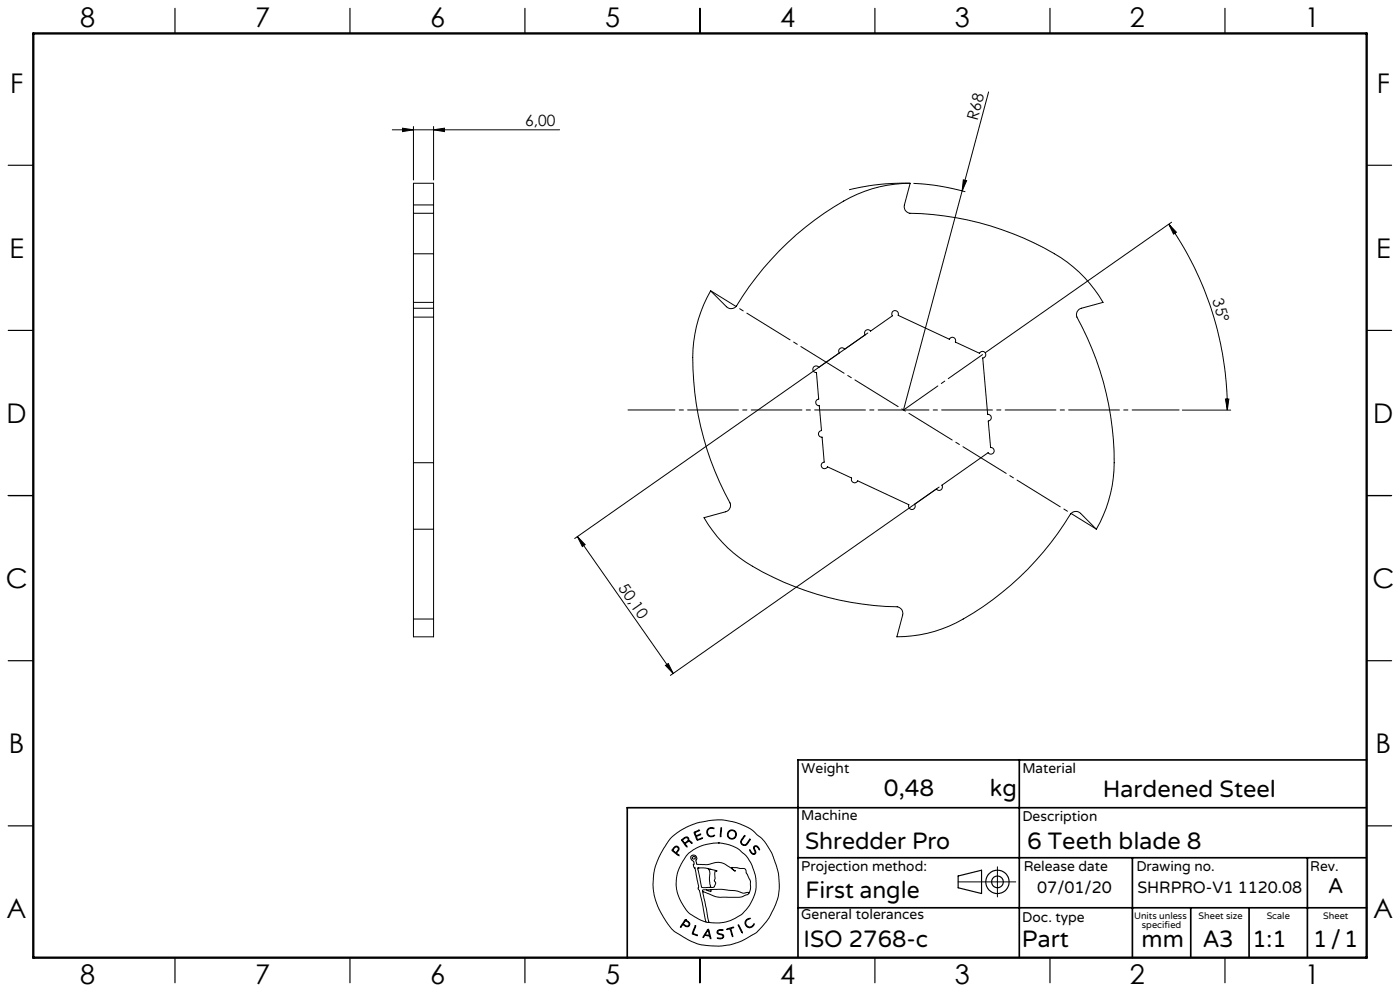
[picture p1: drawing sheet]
<svg xmlns="http://www.w3.org/2000/svg" width="420mm" height="297mm" viewBox="0 0 420 297" stroke-linecap="round" stroke-linejoin="round" font-family="sans-serif">
<g fill="none" stroke="#000" stroke-width=".3">
<path d="M117.7 38.9h50.2M120.8 38.4l3.2 .5-3.2 .5zM124 37.9v16M130.1 38.9l3.3-.5v1zM130.1 37.9v16M296.6 27.5l-25.6 95.4M273 54.9l-8.6 .3-3.6 .5-6.1 1.2M274 55l7.3 .7 8.3 1.8M289 53.9l1 .2-1.4 3.1zM124 76.1v14.5M124 63.9v12.2M124 61.4v2.5"/>
<path d="M124 61.4v-6.5h6.1v6.5M124 76.1h6.1M124 63.9h6.1M124 61.4h6.1M130.1 76.1v14.5M130.1 63.9v12.2M130.1 61.4v2.5M350.6 67.2l2.3 2.4-.8 .6zM350.6 67.2a96.7 96.7 0 0 1 17.6 55.7M351.5 66.6l-55.9 39.1M124 95v43.7M124 92.4v2.6"/>
<path d="M124 90.6v1.8M124 95h6.1M124 90.6h6.1M124 92.4h6.1M130.1 95v43.7M130.1 92.4v2.6M130.1 90.6v1.8M213.2 87.2l4.7 4.7a2.01 2.01 0 0 0 3-.1 88.4 88.4 0 0 1 36.4-33.6 39.5 39.5 0 0 1 15.8-3.3l-1.8 6.5a1.99 1.99 0 0 0 1.6 2.5 87.8 87.8 0 0 1 47.3 14.7 39.7 39.7 0 0 1 10.7 12l-6.5 1.8a1.98 1.98 0 0 0-1.3 2.6 88.2 88.2 0 0 1 10.9 48.3 40 40 0 0 1-5.1 15.3l-4.7-4.8a2.05 2.05 0 0 0-3 .2 88 88 0 0 1-36.4 33.6 39.5 39.5 0 0 1-15.7 3.2l1.7-6.4a1.99 1.99 0 0 0-1.6-2.5 87.8 87.8 0 0 1-47.3-14.7 39.7 39.7 0 0 1-10.7-12.1l6.5-1.7a1.98 1.98 0 0 0 1.3-2.7 88.2 88.2 0 0 1-10.9-48.2 40 40 0 0 1 5.1-15.3zM260.3 99.8l-87.9 61.6M251.8 105.8a.99 .99 0 0 1 .2-1.4 .99 .99 0 0 1 1.4 .3l6.1-4.3a.99 .99 0 0 1 .3-1.4 .99 .99 0 0 1 1.4 .2l6.5-4.6a1.01 1.01 0 0 1 .8-1.5 1.01 1.01 0 0 1 1 1.4l15.3 7.2a.99 .99 0 0 1 1.3-.5 .99 .99 0 0 1 .5 1.3l7.2 3.4a1 1 0 0 1 1.8-.2 1 1 0 0 1-.8 1.6l1.5 16.9a1.01 1.01 0 0 1 1.1 .9 1.01 1.01 0 0 1-.9 1.1l.7 7.9a1 1 0 0 1 1 1.4 1 1 0 0 1-1.8 .2l-13.8 9.7a1 1 0 0 1-.3 1.4 1 1 0 0 1-1.4-.3l-6.5 4.6a1.01 1.01 0 0 1-.7 1.6 1.01 1.01 0 0 1-1-1.4l-15.4-7.2a1.01 1.01 0 0 1-1.3 .5 1.01 1.01 0 0 1-.5-1.3l-7.3-3.4a.99 .99 0 0 1-1.7 .2 .99 .99 0 0 1 .8-1.6l-.7-7.5a.99 .99 0 0 1-1.1-.9 .99 .99 0 0 1 1-1.1l-.7-7.4a1.01 1.01 0 0 1-1.1-.9 1.01 1.01 0 0 1 .9-1.1l-.7-7.9a.99 .99 0 0 1-1-1.4 .99 .99 0 0 1 1.7-.2M367.6 119.6h1.1l-.5 3.3zM124 138.7v19.9"/>
<path d="M124 138.7h6.1M130.1 138.7v19.9M354.7 122.9h14.5M124 158.6v26.9M124 158.6h6.1M130.1 158.6v26.9M281.7 146l-80.6 56.4M173.2 160.8l28.8 41.1M173.2 160.8l2.3 2.4-.8 .6zM124 185.5v5.3h6.1v-5.3M124 185.5h6.1M199.6 199.4l.9-.5 1.5 3z"/>
<path d="M201.3 251.1l2.8-2.2 4.5-2.1 4.8-1 3.2-.1 3.7 .7 3.3 1.2 2 1.1 2.8 2.4 1.5 1.8 1.8 3.2 1.8 5.3 .3 3.5-.2 3-.8 2.8-1.7 3.7-1.8 2.5a16.5 16.5 0 0 1-6.7 5l-3.3 1.2-2.9 .4h-3.4l-2.9-.4-3.7-1.5-3.8-2.3-1.1-.9-1.2-1.6-2.3-3.7-1.2-2.8-.6-2.2-.3-3.1 .3-3.5 .9-3.2 2-4zM202 254.1l.7-.5 .6 .1 .4 .6-.1 .6a.64 .64 0 0 0-.3 1.1l.4 .5-1.7-1.2a.52 .52 0 0 1-.4-.5 .52 .52 0 0 1 .4-.6zM202.4 254l.4-.2 .5 .1 .2 .5-.2 .4a.73 .73 0 0 1-.7 .6 .73 .73 0 0 1-.7-.7zM204.5 251.6l1.1-.7h.6l.4 .3 .1 .8 .6 .2 .3 .5-.8-.5-.6 .2a.61 .61 0 0 0-.6 .5 .61 .61 0 0 0 .5 .7l-.1 .3-1.5-2zM204.8 251.7l.8-.6h.6l.2 .6-.5 .6a.52 .52 0 0 1-.6 .3 .52 .52 0 0 1-.4-.5zM208.2 249.4l1.7-.6-1 .5a.57 .57 0 0 0-.2 .9 .57 .57 0 0 0 .9 0l.6-.2-.8 .5a.46 .46 0 0 0-.5 .4 .46 .46 0 0 0 .3 .5l.1 .2 1.5-.5-1.7 .7zM212.3 248.5l.8-.5 1 .2 .1 .2-.9-.2-.7 .3-.3 .5v.7l.1 .4 .6 .4 1.3-.2a.53 .53 0 0 1-.3 .5 .53 .53 0 0 1-.5 0l-.9-.2-.4-.4-.2-1zM215.5 252.6l2.7 .4 3 1.2 2.3 1.9 .9 1.2 1.3 2.2 1.1 3.8-.1 3.5-.8 2.5a11.7 11.7 0 0 1-8.9 7.2l-2.6 .1-1.7-.2M215.5 252.6l-4.1 .6-3.4 1.5-2.1 1.8-2.1 3.5-.5 1.4-.4 2 .1 3 .9 2.9 2 3.4a9.1 9.1 0 0 0 4 2.9l1.9 .8M215.5 252.6h.1M216.3 248.1h.2v.6l-.2 1.9-.2 .2zM223.3 250.5l.1-.1 .1 .2-1.1 1.6 .2 .7 .7 .3a3.3 3.3 0 0 0 1.7-1.7v.2l-1 1.5-.4 .2-.7-.1-.6-.5-.1-.6z"/>
<path d="M224.9 254.7l.7 .9 .5 .3 .4-.3-.4-1.4 .2-.6h.9l.7 1-.1 .1-.9-1-.5 .1-.1 .4 .5 1.4-.6 .5-.9-.5zM299.2 259.8v9M205.6 275.6l-1.4 2-.1 .2h.2a.69 .69 0 0 1 .6-.6 .69 .69 0 0 1 .8 .4l.9 .1 .3-.9-1.3-1.2M205.6 275.6h.1M205.6 275.9l-.3 .5M205.7 275.9l1 .9-.1 .6-.6 .1a.7 .7 0 0 1-.9-.9l.2-.2M205.7 275.9h.1M208.5 277.5l.2-.1v.2l-.5 1.4a.56 .56 0 0 0-.2 .7 .56 .56 0 0 0 .7 .3l.5 .4-1.6-.6zM209.3 260.2l2.3-.1 3.1 .8 .4 .3a.35 .35 0 0 0-.5-.2 .35 .35 0 0 0-.1 .5v1.8l-.2 .7 .4 .8-.4 1-.5 .2h-2.6a.85 .85 0 0 1-.8-.2 .85 .85 0 0 1-.1-.9zM209.4 260.1h.1M210.8 267.2l1.9 9.2M210.8 267.2l3.7 1.5 1.3 .2h6.3l2.1-.8 .4-.3"/>
<path d="M211.8 276.4h.9M211.9 266.7h-1.1v.5M212.1 260.2a2.12 2.12 0 0 1 .8 2.7v1.9l.3 .9-.3 .2M212.3 278.6l.1-.1a4.3 4.3 0 0 1 .9 2.6v.2h-.2a.74 .74 0 0 0-.8-.8l-.2-.1a.82 .82 0 0 0-1.1 .6l-.1-.3zM212.3 278.9l.4 .9a.4 .4 0 0 1-.1 .6 .4 .4 0 0 1-.6-.2l-.4-.1zM212.4 278.9h.1M212.7 276.4h.1M213 260.6h.1M213.3 266.6l3.2-.1 4.2 .4 2.3 .8 1.1-.2a.3 .3 0 0 1 .4-.1 .3 .3 0 0 1 .1 .4M213.3 266.6v.6l-1.4-.5M213.3 266.6l-1.4 .1M215.3 278.9l.6-.3 1 .1v.2h-1.4l-.2 .6 .3 .2 1.4 .5 .1 .5-.2 .4-.6 .3-1.1-.2h1.1l.6-.5-.3-.5-1.4-.5-.1-.4z"/>
<path d="M218 278.4l2.1-.5-.8 .4 .5 2.4-.8-2.3-.8 .2zM221.5 277.2l1.2 2.2v.2zM221.5 277.1h.1M224 275.6l.7-.4 .3 .1-.8 .4-.4 .6v.6l.5 .7 .9 .2 .9-.9a.41 .41 0 0 1 .1 .5 .41 .41 0 0 1-.4 .2l-1 .5-.9-.5-.4-1.1zM224.6 267.8l.5-1.4v-2.3l-1.7-3.8-3.9-.3 .3 .5 .8 .6h-.1l-3.1-2.2-1.7-.5-3.6 .7-3-.1-.3-.9 .3-.8-.3-.7-.6-.3-.7 .1-.3 .4v.4l1 1.1-.1 1.4 .4 .5 1.1 5.4-.2 .8 .4 .4 .3 1.1 1.7 8.5M287.4 264.3h17.3"/>
<circle cx="208.1" cy="257.1" r=".44"/>
<circle cx="219.5" cy="250.1" r="1.17"/>
<circle cx="219.6" cy="250.1" r="1.38"/>
</g>
<g fill="none" stroke="#000" stroke-width=".35">
<path d="M52.5 2.5v7.5M105 2.5v7.5M157.5 2.5v7.5M210 2.5v7.5M262.5 2.5v7.5M315 2.5v7.5M367.5 2.5v7.5M2.5 49.5h7.5M410 49.5h7.5M2.5 99h7.5M410 99h7.5M2.5 148.5h7.5"/>
<path d="M410 148.5h7.5M2.5 198h7.5M410 198h7.5M2.5 247.5h7.5M410 247.5h7.5M287.4 262.5l7.1-1.7v7l-7.1-1.7zM52.5 287v7.5M105 287v7.5M157.5 287v7.5M210 287v7.5M262.5 287v7.5M315 287v7.5"/>
<path d="M367.5 287v7.5"/>
<circle cx="299.2" cy="264.3" r="3.5"/>
<circle cx="299.2" cy="264.3" r="1.75"/>
</g>
<path d="M188.4 122.9h165.3" fill="none" stroke="#000" stroke-width=".3" stroke-dasharray="15.2 1.3 1.3 1.3" stroke-dashoffset="1.2"/>
<path d="M213.2 87.2l115.7 71.4" fill="none" stroke="#000" stroke-width=".3" stroke-dasharray="15.2 1.3 1.3 1.3" stroke-dashoffset="6.3"/>
<path d="M294.8 106.3l-23.7 16.6" fill="none" stroke="#000" stroke-width=".3" stroke-dasharray="15.2 1.3 1.3 1.3" stroke-dashoffset="2.7"/>
<path d="M305.8 227.7v59.2M410 227.7h-170.6v59.2M239.4 257.1h170.3M339.7 257.1v29.9M392.2 257.1v29.8M409.7 242.1h-221.5v45M239.4 272.1h170.6M357.2 272.1v14.8M374.7 272.1v14.8" fill="none" stroke="#000" stroke-width=".5"/>
<path d="M10 10h400v277h-400z" fill="none" stroke="#000" stroke-width=".7"/>
<g fill="#000">
<path d="M289 53.9l1 .2-1.4 3.1z"/>
<path d="M120.8 38.4l3.2 .5-3.2 .5zM130.1 38.9l3.3-.5v1z"/>
<path d="M367.6 119.6h1.1l-.5 3.3zM350.6 67.2l2.3 2.4-.8 .6z"/>
<path d="M173.2 160.8l2.3 2.4-.8 .6zM199.6 199.4l.9-.5 1.5 3z"/>
</g>
<g font-size="8.1">
<text x="24" y="8">8</text>
<text x="76.5" y="8">7</text>
<text x="129" y="8">6</text>
<text x="181.5" y="8">5</text>
<text x="234" y="8">4</text>
<text x="286.5" y="8">3</text>
<text x="339" y="8">2</text>
<text x="391.5" y="8">1</text>
<text x="3" y="27.7">F</text>
<text x="413" y="27.7">F</text>
<text x="2.8" y="77.2">E</text>
<text x="412.8" y="77.2">E</text>
<text x="2" y="126.7">D</text>
<text x="412" y="126.7">D</text>
<text x="1.7" y="176.2">C</text>
<text x="411.7" y="176.2">C</text>
<text x="2.7" y="225.7">B</text>
<text x="412.7" y="225.7">B</text>
<text x="2" y="275.2">A</text>
<text x="412" y="275.2">A</text>
<text x="24" y="295">8</text>
<text x="76.5" y="295">7</text>
<text x="129" y="295">6</text>
<text x="181.5" y="295">5</text>
<text x="234" y="295">4</text>
<text x="286.5" y="295">3</text>
<text x="339" y="295">2</text>
<text x="391.5" y="295">1</text>
</g>
<g font-size="7.1">
<text x="265.2" y="238.5">0,48</text>
<text x="297" y="238.5">kg</text>
<text x="330.8" y="239">Hardened Steel</text>
<text x="241.5" y="254.4">Shredder Pro</text>
<text x="308.1" y="254.4">6 Teeth blade 8</text>
<text x="241.6" y="269.2">First angle</text>
<text x="241.1" y="283.7">ISO 2768-c</text>
<text x="306.6" y="283.9">Part</text>
<text x="342.5" y="283.9">mm</text>
<text x="360.9" y="283.8">A3</text>
<text x="375.7" y="283.9">1:1</text>
<text x="393.9" y="283.9">1/1</text>
</g>
<text font-size="6.3" x="398.5" y="267.7">A</text>
<g font-size="4.9">
<text x="311.2" y="267.6">07/01/20</text>
<text x="341.2" y="267.6">SHRPRO-V1 1120.08</text>
</g>
<g font-size="4.7">
<text x="157.5" y="37.9">6,00</text>
<text x="293.2" y="36.2" transform="rotate(-75 293.2 36.2)">R68</text>
<text x="363.6" y="90" transform="rotate(73 363.6 90)">35°</text>
<text x="185.3" y="176.3" transform="rotate(55 185.3 176.3)">50,10</text>
</g>
<g font-size="4.2">
<text x="240.5" y="231.7">Weight</text>
<text x="306.7" y="231.7">Material</text>
<text x="240.4" y="245.9">Machine</text>
<text x="306.7" y="246.1">Description</text>
<text x="240.4" y="261.1">Projection method:</text>
<text x="307.1" y="261">Release date</text>
<text x="340.9" y="261">Drawing no.</text>
<text x="393.1" y="261">Rev.</text>
<text x="240.4" y="275.6">General tolerances</text>
<text x="306.7" y="276.2">Doc. type</text>
</g>
<g font-size="2.8">
<text x="340.2" y="275.3">Units unless</text>
<text x="359.6" y="275.3">Sheet size</text>
<text x="380" y="275.3">Scale</text>
<text x="396.9" y="275.3">Sheet</text>
<text x="342.6" y="278.2">specified</text>
</g>
</svg>
